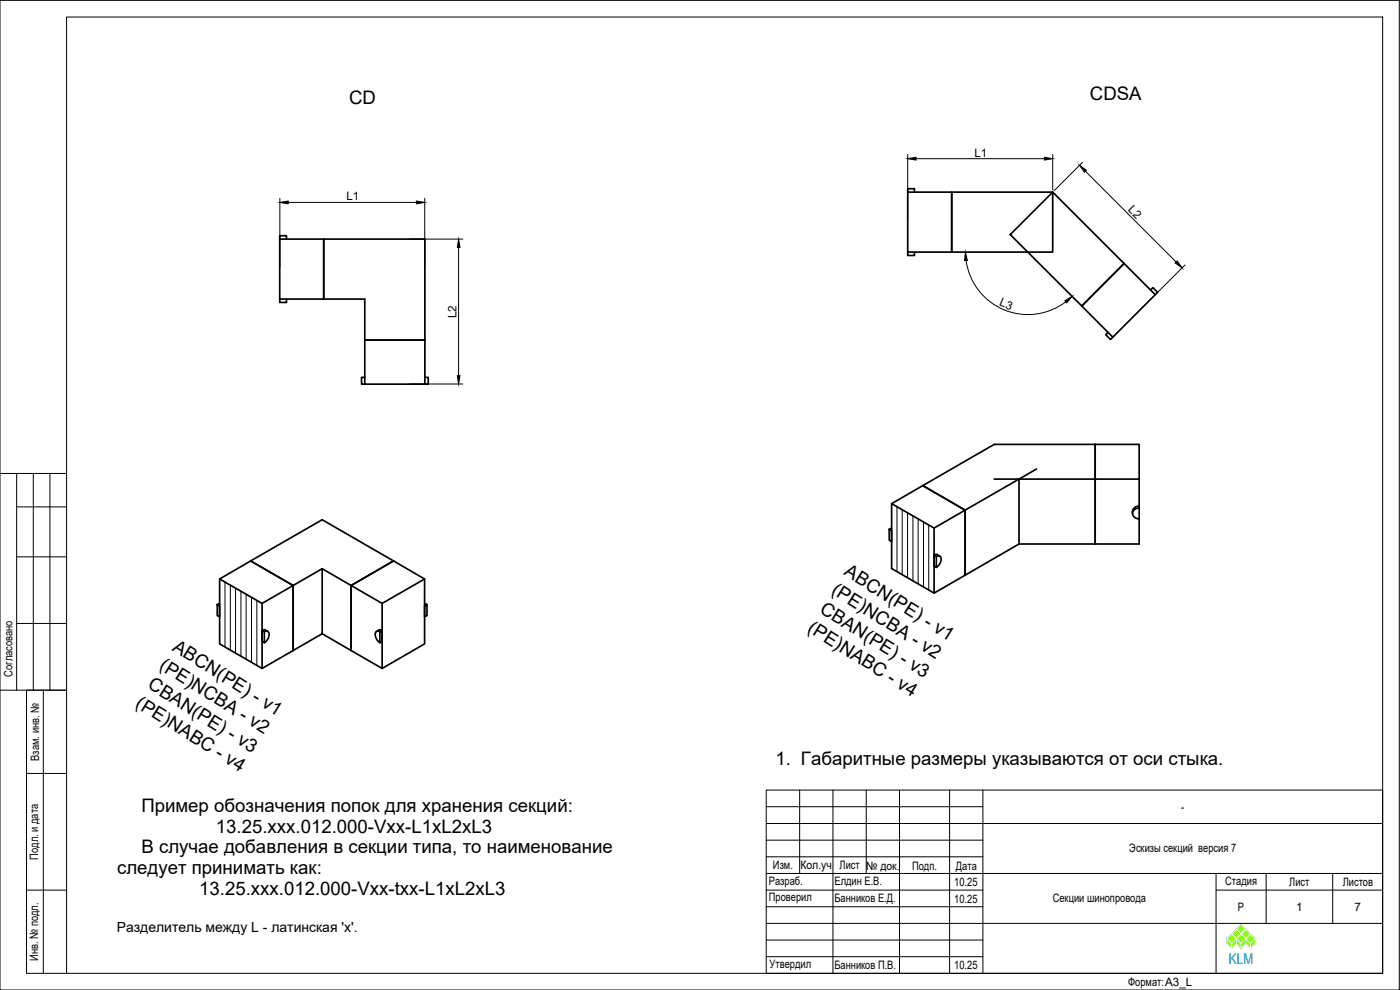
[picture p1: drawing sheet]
<svg xmlns="http://www.w3.org/2000/svg" width="420mm" height="297mm" viewBox="0 0 420 297" stroke-linecap="round" stroke-linejoin="round" font-family="sans-serif">
<g fill="none" stroke="#000" stroke-width=".51">
<path d="M272.4 57.6h13.2v18h-13.2zM272.4 57.6v-1h2v1M285.6 57.6v18h30.3v-18l21.5 21.5-12.7 12.7-21.5-21.4 12.7-12.8zM83.9 71.7h13.3v18h-13.3zM83.9 71.7v-1h2.1v1M97.2 71.7h30.3v30.4h-18v-12.4h-12.3zM272.4 75.6v1.1h2v-1.1M337.4 79.1l9.3 9.3-12.7 12.8-9.3-9.4zM83.9 89.7v1h2.1v-1M332.6 99.8l-.7 .6 1.4 1.5 .7-.7M345.3 87l.7-.7 .2 .2 1.2 1.2-.7 .7M109.5 102.1h18v13.2h-18z"/>
<path d="M109.5 113.2h-1v2.1h1M127.5 113.2h1v2.1h-1M328.7 133.3h13.2v10.4h-13.2zM328.7 133.3h-30.3l-21.5 12.4 12.7 7.4M328.7 133.3v29.9h13.2v-7.5M266.9 158.8l.7 .4v3.3l-.7-.4zM267.6 151.1l9.3-5.4 12.7 7.4-9.3 5.3zM267.6 151.1v19.5l12.7 7.4 9.3-5.4v-19.5M267.6 158.6l-.7 .2M280.3 158.4v19.6M289.6 153.1l16.2-9.4h22.9v19.5h-22.9l-16.2 9.4zM298.4 143.7h7.4v19.5"/>
<path d="M311.1 140.7l-5.3 3M339.9 153.5v.6M341.9 151.8v3.9M341.9 143.7v8.1M341.9 151.8a1.85 1.85 0 0 0-2 1.7M341.9 152.4a1.67 1.67 0 0 0-2 1.7 1.67 1.67 0 0 0 2 1.6M65.9 173.7l9.3-5.4 12.8 7.4-9.3 5.3zM65.9 173.7v19.5l12.8 7.4 9.3-5.4M88 175.7l8.7-5.1v19.5l-8.7 5.1zM88 175.7l-12.8-7.4 21.5-12.4 21.4 12.4-12.7 7.4v19.5M88 175.7v19.5M96.7 170.6l8.7 5.1v19.5"/>
<path d="M105.4 175.7l12.7-7.4 9.3 5.4-12.7 7.3zM127.4 173.7v19.5l-12.7 7.4-9.3-5.4M280.3 166.6l.7 .3v3.4l-.7-.5zM281 166.9a.96 .96 0 0 1 1.3 .1 .96 .96 0 0 1 .1 1.2l-.6 1.4-.8 .6M281.3 166.5l.7 .4M281.4 166.4l-1 .1M65.2 181.4l.7 .4v3.3l-.7-.4zM65.9 181.2l-.7 .2M78.7 189.2l.6 .4v3.3l-.6-.5zM78.7 181v19.6M79.4 189.5a.96 .96 0 0 1 1.2 .1 .96 .96 0 0 1 .1 1.2l-.6 1.4-.7 .6M79.6 189.1l.7 .4"/>
<path d="M79.7 189l-1 .1M96.7 190.1l8.7 5.1M113.7 189l1 .1M113.7 189.1l-.7 .4M114 189.6l.7-.4v3.2l-.7 .5zM114 189.5a.96 .96 0 0 0-1.2 .1 .96 .96 0 0 0-.1 1.2l.6 1.4 .7 .6M114.7 181v19.6M127.4 181.8l.7-.4v3.3l-.7 .4zM127.5 181.2l.7 .2"/>
</g>
<!-- layer: 0 -->
<g fill="none" stroke="#000" stroke-width=".3">
<path d="M0 .1h419.9v296.9h-419.9zM20 5.1h395v286.9h-395zM0 142.1h20M5 152.1h15M5 142.1v65M10 142.1v65M15 142.1v65M269.2 152v19.5M270.8 152.9v19.5M272.4 153.8v19.5M274 154.8v19.4M275.5 155.6v19.6"/>
<path d="M277.2 156.6v19.5M278.7 157.5v19.5M5 167.1h15M67.5 174.6v19.5M69.1 175.5v19.5M70.7 176.4v19.5M72.3 177.4v19.5M73.9 178.3v19.5M75.5 179.2v19.5M5 187.1h15M77.1 180.1v19.5M0 207.1h20h-12v84.9h12"/>
<path d="M13 207.1v84.9M8 232.1h12M230 237.1h185v54.9h-185zM240 237.1v25M250 237.1v54.9M260 237.1v25M270 237.1v54.9M285 237.1v54.9M295 237.1v54.9M230 257.1h65M230 247.1h185M230 242h65"/>
<path d="M230 252.1h65M8 267.1h12M230 267.1h65M230 272.1h65M230 262.1h185M230 277.1h185M240 262.1h.1M365 267.1h50M365 262.1v29.9M380 262.1v15M400 262.1v15M230 282.1h65"/>
<path d="M230 287h65"/>
</g>
<g fill="#7fff00" stroke="#7fff00" stroke-width=".3">
<path d="M372.4 277.4l1.5 1.4h-2.8z"/>
<path d="M373.9 278.8l1.4 1.4h-2.9z"/>
<path d="M373.9 281.6l1.4-1.4 1.4 1.4z"/>
<path d="M371.1 278.8l1.3 1.4 1.5-1.4zM371.1 278.8l1.3 1.4h-2.7z"/>
<path d="M369.7 280.2l1.4 1.4 1.3-1.4zM368.2 281.6l1.5-1.4 1.4 1.4z"/>
<path d="M372.4 280.2l1.5 1.4 1.4-1.4zM371.1 281.6l1.3-1.4 1.5 1.4z"/>
<path d="M368.2 281.6l1.5 1.5 1.4-1.5zM368.2 281.6l1.5 1.5h-1.5z"/>
<path d="M373.9 281.6l1.4 1.5h-1.4zM373.9 281.6l-1.5 1.5h1.5zM371.1 281.6h2.8l-1.5 1.5zM371.1 281.6v1.5h1.3zM371.1 281.6v1.5h-1.4z"/>
<path d="M373.9 281.6h2.8l-1.4 1.5zM376.7 281.6l-1.4 1.5h1.4z"/>
<path d="M368.2 283.2h1.5v1.4zM369.7 283.2v1.4l1.4-1.4z"/>
<path d="M371.1 283.2h1.3v1.4zM372.4 283.2v1.4l1.5-1.4z"/>
<path d="M373.9 283.2h1.4v1.4zM375.3 283.2v1.4l1.4-1.4z"/>
<path d="M375.3 283.1l1.4 .1zM375.3 283.1l1.4 .1z"/>
<path d="M373.9 283.1l1.4 .1zM373.9 283.1l1.4 .1z"/>
<path d="M372.4 283.1l1.5 .1zM372.4 283.1l1.5 .1z"/>
<path d="M371.1 283.1l1.3 .1zM371.1 283.1l1.3 .1z"/>
<path d="M369.7 283.1l1.4 .1zM369.7 283.1l1.4 .1z"/>
<path d="M368.2 283.1l1.5 .1zM368.2 283.1l1.5 .1z"/>
</g>
<g fill="none" stroke="#fafafa" stroke-width=".3">
<path d="M371.1 278.8l1.3 1.4-1.3 1.4-1.4-1.4zM371.1 278.8l1.3-1.4 1.5 1.4-1.5 1.4zM368.2 281.6l1.5-1.4 1.4 1.4-1.4 1.5zM368.2 281.6v1.6l1.5 1.4M369.7 283.1v1.5M371.1 281.6l1.3-1.4 1.5 1.4-1.5 1.5zM371.1 281.6v1.6M372.4 280.2l1.5-1.4 1.4 1.4-1.4 1.4zM372.4 283.1v1.5M373.9 281.6l1.4-1.4 1.4 1.4-1.4 1.5zM373.9 281.6v1.6M375.3 283.1v1.5"/>
<path d="M376.7 281.6v1.6l-1.4 1.4-1.4-1.4-1.5 1.4-1.3-1.4-1.4 1.4"/>
</g>
<g fill="none" stroke="#000" stroke-width=".3">
<path d="M84 59.5v20.6M127.5 59.5v20.6M272.4 46.3v19.7M274.9 47.6h38.5M315.9 46.3v10.8M324.9 48.7l-8.5 8.5M325.8 51.4l27.2 27.2M86.5 60.7h38.5M122.8 71.7h16.1M137.6 74.2v38.5M289.9 78.2a18.7 18.7 0 0 0 30 12.3M355.6 79.5l-8.5 8.5"/>
<path d="M122.8 115.2h16.1"/>
</g>
<path d="M272.4 47.6l2.5-.4v.8zM313.4 47.2l2.5 .4-2.5 .4zM324 49.6l2.1 1.5-.6 .6zM84 60.7l2.5-.4v.9zM125 60.3l2.5 .4-2.5 .5zM137.6 71.7l.4 2.5h-.8zM289.7 75.7l.6 2.4-.8 .1zM353.3 78.3l1.5 2.1-2.1-1.5zM319.6 90.2l2.1-1.3-1.6 2zM137.2 112.7h.8l-.4 2.5z" fill="#000" stroke="#000" stroke-width=".3"/>
<g font-size="5.6">
<text x="104.8" y="31.2">CD</text>
<text x="327.1" y="30">CDSA</text>
<text x="253.1" y="172.4" transform="rotate(32 253.1 172.4)">ABCN(PE) - v1</text>
<text x="249.2" y="177.9" transform="rotate(32 249.2 177.9)">(PE)NCBA - v2</text>
<text x="245.7" y="183.6" transform="rotate(32 245.7 183.6)">CBAN(PE) - v3</text>
<text x="242.1" y="189.3" transform="rotate(32 242.1 189.3)">(PE)NABC - v4</text>
<text x="51.4" y="195" transform="rotate(32 51.4 195)">ABCN(PE) - v1</text>
<text x="47.5" y="200.5" transform="rotate(32 47.5 200.5)">(PE)NCBA - v2</text>
<text x="44" y="206.2" transform="rotate(32 44 206.2)">CBAN(PE) - v3</text>
<text x="40.4" y="211.9" transform="rotate(32 40.4 211.9)">(PE)NABC - v4</text>
<text x="232.7" y="229.6">1. Габаритные размеры указываются от оси стыка.</text>
<text x="42.4" y="243.6">Пример обозначения попок для хранения секций:</text>
<text x="64.8" y="249.8">13.25.ххх.012.000-Vxx-L1xL2xL3</text>
<text x="42.5" y="256.1">В случае добавления в секции типа, то наименование</text>
<text x="35.1" y="262.2">следует принимать как:</text>
<text x="59.8" y="268.4">13.25.ххх.012.000-Vxx-txx-L1xL2xL3</text>
</g>
<text font-size="4.5" fill="#008ab8" x="368.8" y="289.2">KLM</text>
<text font-size="4.2" x="35.1" y="279.7">Разделитель между L - латинская 'x'.</text>
<g font-size="3.5">
<text x="292.4" y="47">L1</text>
<text x="104" y="60.1">L1</text>
<text x="338.4" y="63.1" transform="rotate(45 338.4 63.1)">L2</text>
<text x="137" y="95.4" transform="rotate(-90 137 95.4)">L2</text>
<text x="299.7" y="91.6" transform="rotate(22 299.7 91.6)">L3</text>
<text x="3.7" y="203" transform="rotate(-90 3.7 203)">Согласовано</text>
<text x="11.7" y="228.2" transform="rotate(-90 11.7 228.2)">Взам. инв. №</text>
<text x="354.5" y="243.3">-</text>
<text x="11.5" y="258" transform="rotate(-90 11.5 258)">Подл. и дата</text>
<text x="338.9" y="255.5">Эскизы секций версия 7</text>
<text x="232" y="260.8">Изм.</text>
<text x="240.2" y="260.8">Кол.уч</text>
<text x="252" y="260.8">Лист № док.</text>
<text x="273.7" y="261">Подп.</text>
<text x="286.9" y="261.1">Дата</text>
<text x="230.8" y="265.5">Разраб.</text>
<text x="250.4" y="265.5">Елдин Е.В.</text>
<text x="286.4" y="265.8">10.25</text>
<text x="367.7" y="265.6">Стадия</text>
<text x="386.9" y="265.8">Лист</text>
<text x="403" y="265.8">Листов</text>
<text x="230.8" y="270.5">Проверил</text>
<text x="250.4" y="270.5">Банников Е.Д.</text>
<text x="286.4" y="270.8">10.25</text>
<text x="315.9" y="270.5">Секции шинопровода</text>
<text x="371.5" y="273.3">Р</text>
<text x="389" y="273.3">1</text>
<text x="406.5" y="273.3">7</text>
<text x="11.5" y="288.3" transform="rotate(-90 11.5 288.3)">Инв. № подл.</text>
<text x="231" y="290.5">Утвердил</text>
<text x="250.4" y="290.8">Банников П.В.</text>
<text x="286.4" y="290.8">10.25</text>
<text x="338.6" y="295.8">Формат:A3_L</text>
</g>
</svg>
